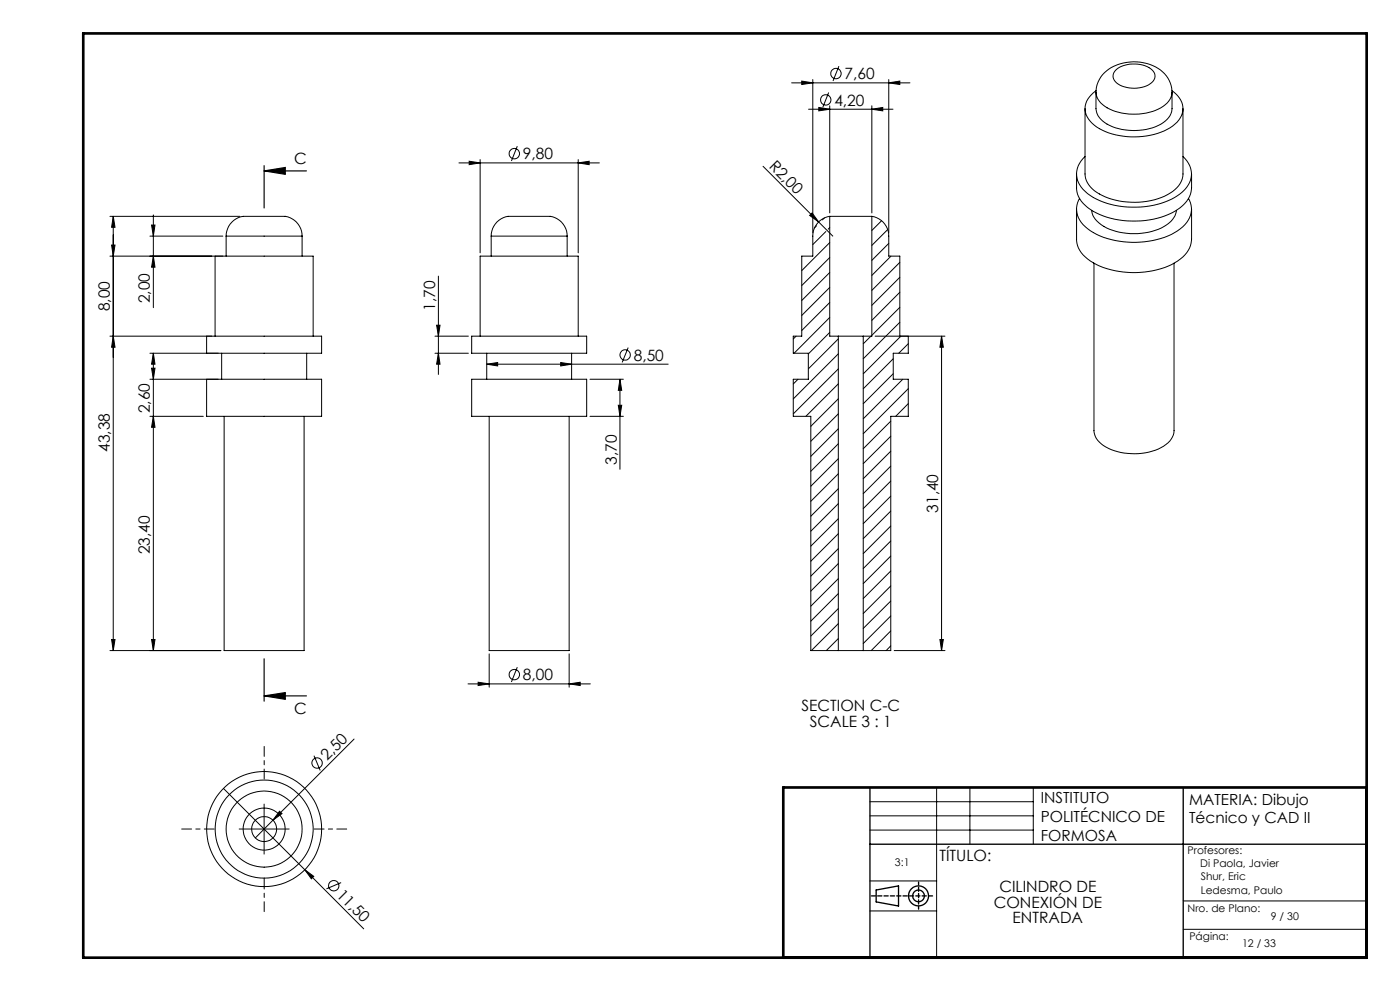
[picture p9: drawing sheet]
<svg xmlns="http://www.w3.org/2000/svg" width="420mm" height="297mm" viewBox="0 0 420 297" stroke-linecap="round" stroke-linejoin="round" font-family="sans-serif">
<g fill="none" stroke="#000" stroke-width=".3">
<path d="M251.7 19.8l-1.8 4.5M237.5 24.8h35.5M240.5 24.3l3.3 .5-3.3 .5zM242.6 32.7h25.3M243.8 23.8v46M245.6 32.2l3.3 .5-3.3 .5zM248.6 27.7l-1.8 4.5M248.9 31.7v32.1M261.5 32.7l3.3-.5v1zM261.5 31.7v32.1M266.6 24.8l3.3-.5v1zM266.6 23.8v46"/>
<path d="M325.5 32.6v19.5a7.6 7.6 0 0 0 5.2 6.5 22.5 22.5 0 0 0 21.1-1.2 6.8 6.8 0 0 0 3.1-5.3v-19.5M328.8 27.7v4.9a6.5 6.5 0 0 0 5 5.4 17.9 17.9 0 0 0 15.2-1.2 5.3 5.3 0 0 0 2.6-4.2v-4.9M328.8 27.7a6.5 6.5 0 0 0 5 5.4 17.2 17.2 0 0 0 15.8-1.7l1.4-1.7 .5-1.1 .1-.9M328.8 27.7a9 9 0 0 1 7.3-8.6 13.2 13.2 0 0 1 13.8 3.7l1.2 2.1 .5 2.8M328.8 27.2a6 6 0 0 0-2.6 7.9 13.8 13.8 0 0 0 10.8 5.7 19.9 19.9 0 0 0 16.1-4.1 5.8 5.8 0 0 0-1-9.1l-.5-.4M334.7 21a8.9 8.9 0 0 1 11.3 .3 2.67 2.67 0 0 1-1.5 4.2 9.3 9.3 0 0 1-9.9-1 2.35 2.35 0 0 1 .1-3.5zM137.7 48.8h42.1M140.8 48.3l3.2 .5-3.2 .6zM144 47.8v28M155.2 43.8l-1.8 4.5M173.5 48.8l3.2-.5v1.1zM173.5 47.8v28"/>
<path d="M228.9 49.8l20.9 21M323 52.1v4.2a8.4 8.4 0 0 0 5 7.1 26.7 26.7 0 0 0 25.3-.6 8.2 8.2 0 0 0 4.2-6.5v-4.2M323.8 59.5a6.8 6.8 0 0 0 2.5 9.1 25.3 25.3 0 0 0 19.6 3.5 16 16 0 0 0 10.6-6.1 6.1 6.1 0 0 0 .1-6.5M325.5 46.9a6.8 6.8 0 0 0 .8 11.2 26.2 26.2 0 0 0 24.1 2 10.7 10.7 0 0 0 6.9-6.8 6.7 6.7 0 0 0-2.4-6.4M33 64.8h38.9M33 76.8h33.9M33.5 73.4h1l-.5 3.4zM34 64.8v130.2M34 64.8l.5 3.3h-1zM45 70.8h21.9M45.5 67.4h1l-.5 3.4zM46 64.4v27.8"/>
<path d="M46 76.8l.5 3.3h-1zM67.8 70.8a6.2 6.2 0 0 1 7.5-6h7.9a6.2 6.2 0 0 1 7.4 6M67.8 70.8h22.8M67.8 70.8v6M90.6 70.8v6M147.4 70.8a6 6 0 0 1 7-6h7.8a6.7 6.7 0 0 1 7.8 4.4l.1 1.6M147.4 70.8h22.7M147.4 70.8v6M170.1 70.8v6M242.9 64.6l.7-.8 2 2.7zM245 67.7l-.6 .6M247.3 65.3l-.6 .6"/>
<path d="M247.8 69.4l-4 3.9M248.9 68.2l-.4 .5M248.9 72.7l-8.4 8.4M248.9 77.2l-8.4 8.4M248.9 64.8a5.9 5.9 0 0 0-5.1 6v6h-3.3v23.9h-2.5v5.2h4.5v7.8h-4.5v11.1h5.2v70.2h8.3M248.9 64.8h12.6M248.9 64.8v35.9h2.6M261.5 64.8a5.9 5.9 0 0 1 5.1 6v6h3.3v23.9M261.5 64.8v35.9h-2.5M264.5 66.1l-3 3M266.3 68.8l-4.8 4.8M266.6 73l-5.1 5"/>
<path d="M267.3 76.8l-5.8 5.7M269.9 78.6l-8.4 8.4M323 62.7v9.1a8.3 8.3 0 0 0 5 7 26.6 26.6 0 0 0 25.3-.6 8.2 8.2 0 0 0 4.2-6.4v-9.1M327.5 63a7 7 0 0 0 4.5 5.3 19.7 19.7 0 0 0 18-.9 6.2 6.2 0 0 0 3-4.4M328.2 78.9v50.2a6.4 6.4 0 0 0 4.3 5.3 18.2 18.2 0 0 0 17.2-1.2 5.4 5.4 0 0 0 2.5-4.1v-50.2M131 97.5h1l-.5 3.2zM131.5 82.8v29.4M248.9 81.7l-8.4 8.4M248.9 86.1l-8.4 8.4M248.9 90.7l-8.4 8.4M248.9 95.1l-10.7 10.8M248.9 99.6l-6.4 6.5"/>
<path d="M269.9 83.1l-8.4 8.4M269.9 87.6l-8.4 8.4M269.9 92.1l-8.4 8.4M269.9 96.6l-10.9 10.9M33 100.7h30.5M34 100.7l.5 3.4h-1zM45 113.7h20.5M45 105.9h20.5M45.5 110.3h1l-.5 3.4zM46 105.9v89.1M46 105.9l.5 3.2h-1zM62 113.7h34.5v11.1h-34.5z"/>
<path d="M62 100.7h34.5v5.2h-34.5zM64.5 100.7v-23.9h29.4v23.9M66.5 105.9v7.8M92 105.9v7.8M130.5 105.9h10M130.5 100.7h10M131.5 105.9l.5 3.2h-1zM141.5 100.7h34.5v5.2h-34.5zM141.5 113.7h34.5v11.1h-34.5zM144 100.7v-23.9h29.5v23.9M146 109.1l3.3-.4v1zM146 109.1h54.4"/>
<path d="M146 105.9v7.8M168.2 108.7l3.3 .4-3.3 .6zM171.5 105.9v7.8M177 113.7h10M186 113.7l.5 3.3h-1zM186 113.7v26.9M188.5 104.2l-1.8 4.4M238.8 100.7l-.8 .9M239.4 113.7l-1.4 1.4M251.5 101.6l-9 9M251.5 106l-13.5 13.6M251.5 110.6l-13.5 13.4"/>
<path d="M251.5 115l-9.7 9.8M251.5 119.5l-8.3 8.3M251.5 100.7h7.5M251.5 100.7v94.3M259 100.7v94.3M261.3 100.7l-2.3 2.3M262.5 100.7h21M268 112l-9 9M268 107.5l-9 9M270.3 100.7l-11.3 11.3M270.8 113.7l-11.8 11.8M272.5 103l-2.9 2.9"/>
<path d="M272.5 116.5l-13.5 13.5M272.5 100.7v5.2h-4.5v7.8h4.5v11.1h-5.3v70.2h-8.2M282.5 100.7v94.3M282.5 100.7l.5 3.4h-1zM45 124.8h16M46 124.8l.5 3.3h-1zM67.2 124.8v70.2h24v-70.2M146.8 124.8v70.2h23.9v-70.2M177 124.8h10M185.5 121.5h1l-.5 3.3zM251.5 124l-8.3 8.3M251.5 128.5l-8.3 8.3"/>
<path d="M251.5 133l-8.3 8.2M251.5 137.5l-8.3 8.2M267.2 126.2l-8.2 8.3M267.2 130.7l-8.2 8.3M267.2 135.2l-8.2 8.3M267.2 139.7l-8.2 8.3M272.5 121l-3.8 3.8M251.5 142l-8.3 8.2M251.5 146.5l-8.3 8.2M251.5 151l-8.3 8.2M251.5 155.5l-8.3 8.2M251.5 159.9l-8.3 8.3"/>
<path d="M267.2 144.2l-8.2 8.2M267.2 153.2l-8.2 8.2M267.2 157.7l-8.2 8.2M267.2 148.7l-8.2 8.2M251.5 164.4l-8.3 8.3M251.5 168.9l-8.3 8.3M251.5 173.4l-8.3 8.3M251.5 177.9l-8.3 8.3M267.2 166.6l-8.2 8.3M267.2 171.1l-8.2 8.3M267.2 162.1l-8.2 8.3M267.2 175.6l-8.2 8.3"/>
<path d="M33 195h33.3M33.5 191.7h1l-.5 3.3zM45.5 191.7h1l-.5 3.3zM146.8 196v9.9M155.2 200l-1.8 4.4M170.7 196v9.9M251.5 182.4l-8.3 8.2M251.5 186.9l-8.1 8.1M251.5 191.4l-3.6 3.6M251.5 195h7.5M267.2 180.1l-8.2 8.2M267.2 184.6l-8.2 8.3"/>
<path d="M267.2 189.1l-5.8 5.9M267.2 193.6l-1.3 1.4M268.3 195h15.2M282 191.7h1l-.5 3.3zM140.4 205h36.7M143.4 204.5l3.4 .5-3.4 .5zM170.7 205l3.4-.5v1zM67 236.3l24.4 24.4M94.2 226.5l1.9 4.4M106.2 221.5l-24.3 24.3M281 236v51M291 236v17"/>
<path d="M310 236v17M71.8 248.5h14.9M79.2 241v15M81.9 245.8l-5.3 5.3M83.9 243.1l.7 .7-2.7 2zM261 240.3h49M261 244.5h49M261 248.8h49M91.4 260.7l2.7 1.9-.7 .8zM91.4 260.7l17.7 17.7M102.3 264.5l-4.4 1.9M261 264h20"/>
<path d="M261 273h20M355 270h55M355 278.5h55"/>
<circle cx="247.7" cy="29.9" r="1.55"/>
<circle cx="250.8" cy="22.1" r="1.56"/>
<circle cx="154.3" cy="46" r="1.56"/>
<circle cx="187.5" cy="106.4" r="1.55"/>
<circle cx="154.3" cy="202.2" r="1.56"/>
<circle cx="95.1" cy="228.7" r="1.57"/>
<circle cx="79.2" cy="248.5" r="14.7"/>
<circle cx="79.2" cy="248.5" r="3.8"/>
<circle cx="79.2" cy="248.5" r="11.4"/>
<circle cx="79.3" cy="248.5" r="6.3"/>
<circle cx="79.3" cy="248.5" r="17.2"/>
<circle cx="100.1" cy="265.4" r="1.56"/>
</g>
<path d="M79.2 51.2h12.7M79.2 49.6v12.7M79.2 51.2l6.4-1v2zM79.2 197.4v12.7M79.2 208.6h12.7M79.2 208.6l6.4-1v2z" fill="none" stroke="#000" stroke-width=".35"/>
<g fill="none" stroke="#000" stroke-width=".4">
<path d="M261 236v51M355 236v51M261 253h149M262.9 266.7l6.7-1.2v6l-6.7-1.2z"/>
<circle cx="275.5" cy="268.5" r="3"/>
<circle cx="275.5" cy="268.5" r="1.74"/>
</g>
<path d="M79.3 233.5v-9.8M64.3 248.5h-9.8M94.3 248.5h9.7M79.3 263.5v9.7" fill="none" stroke="#000" stroke-width=".3" stroke-dasharray="15.2 1.3 1.3 1.3" stroke-dashoffset="12.3"/>
<path d="M275.6 264.3v8.2" fill="none" stroke="#000" stroke-width=".4" stroke-dasharray="1.3 .6" stroke-dashoffset=".4"/>
<path d="M279.8 268.5h-18.4" fill="none" stroke="#000" stroke-width=".4" stroke-dasharray="1.3 .6"/>
<path d="M25 10h385v277h-385zM410 236h-175v51" fill="none" stroke="#000" stroke-width=".8"/>
<g fill="#000">
<path d="M242.9 64.6l.7-.8 2 2.7zM83.9 243.1l.7 .7-2.7 2zM91.4 260.7l2.7 1.9-.7 .8z"/>
<path d="M240.5 24.3l3.3 .5-3.3 .5zM266.6 24.8l3.3-.5v1z"/>
<path d="M245.6 32.2l3.3 .5-3.3 .5zM261.5 32.7l3.3-.5v1z"/>
<path d="M79.2 51.2l6.4-1v2zM79.2 208.6l6.4-1v2z"/>
<path d="M140.8 48.3l3.2 .5-3.2 .6zM173.5 48.8l3.2-.5v1.1zM146 109.1l3.3-.4v1zM168.2 108.7l3.3 .4-3.3 .6z"/>
<path d="M34 64.8l.5 3.3h-1zM33.5 191.7h1l-.5 3.3zM46 124.8l.5 3.3h-1zM45.5 191.7h1l-.5 3.3zM46 105.9l.5 3.2h-1zM45.5 110.3h1l-.5 3.4zM33.5 73.4h1l-.5 3.4zM34 100.7l.5 3.4h-1zM45.5 67.4h1l-.5 3.4zM46 76.8l.5 3.3h-1zM131 97.5h1l-.5 3.2zM131.5 105.9l.5 3.2h-1zM282.5 100.7l.5 3.4h-1zM282 191.7h1l-.5 3.3z"/>
<path d="M185.5 121.5h1l-.5 3.3zM186 113.7l.5 3.3h-1z"/>
<path d="M170.7 205l3.4-.5v1zM143.4 204.5l3.4 .5-3.4 .5z"/>
</g>
<g font-size="4.7">
<text x="253.4" y="23.7">7,60</text>
<text x="250.3" y="31.6">4,20</text>
<text x="156.9" y="47.7">9,80</text>
<text x="88.2" y="49.1">C</text>
<text x="230.5" y="50" transform="rotate(45 230.5 50)">R2,00</text>
<text x="33" y="93.3" transform="rotate(-90 33 93.3)">8,00</text>
<text x="45" y="90.9" transform="rotate(-90 45 90.9)">2,00</text>
<text x="130.5" y="93.1" transform="rotate(-90 130.5 93.1)">1,70</text>
<text x="190.1" y="108.1">8,50</text>
<text x="45" y="123.8" transform="rotate(-90 45 123.8)">2,60</text>
<text x="33" y="135.5" transform="rotate(-90 33 135.5)">43,38</text>
<text x="185" y="139.4" transform="rotate(-90 185 139.4)">3,70</text>
<text x="281.5" y="153.7" transform="rotate(-90 281.5 153.7)">31,40</text>
<text x="45" y="166.1" transform="rotate(-90 45 166.1)">23,40</text>
<text x="156.9" y="203.9">8,00</text>
<text x="88.2" y="213.9">C</text>
<text x="240.5" y="213.2">SECTION C-C</text>
<text x="243" y="217.7">SCALE 3 : 1</text>
<text x="98.2" y="228.1" transform="rotate(-45 98.2 228.1)">2,50</text>
<text x="281.8" y="257.9">TÍTULO:</text>
<text x="100.7" y="268.5" transform="rotate(45 100.7 268.5)">11,50</text>
<text x="299.8" y="267.5">CILINDRO DE</text>
<text x="298.1" y="272">CONEXIÓN DE</text>
<text x="303.8" y="276.5">ENTRADA</text>
</g>
<g font-size="4.6">
<text x="312.2" y="240.8">INSTITUTO</text>
<text x="356.7" y="241.1">MATERIA: Dibujo</text>
<text x="312.2" y="246.4">POLITÉCNICO DE</text>
<text x="312.2" y="252">FORMOSA</text>
<text x="356.7" y="246.7">Técnico y CAD II</text>
</g>
<g font-size="3.2">
<text x="356.3" y="255.9">Profesores:</text>
<text x="268.5" y="259.4">3:1</text>
<text x="360.1" y="260">Di Paola, Javier</text>
<text x="360.3" y="263.9">Shur, Eric</text>
<text x="360.3" y="268">Ledesma, Paulo</text>
<text x="356.3" y="273.3">Nro. de Plano:</text>
<text x="381.3" y="275.8">9 / 30</text>
<text x="356.8" y="281.9">Página:</text>
<text x="372.6" y="283.9">12 / 33</text>
</g>
</svg>
